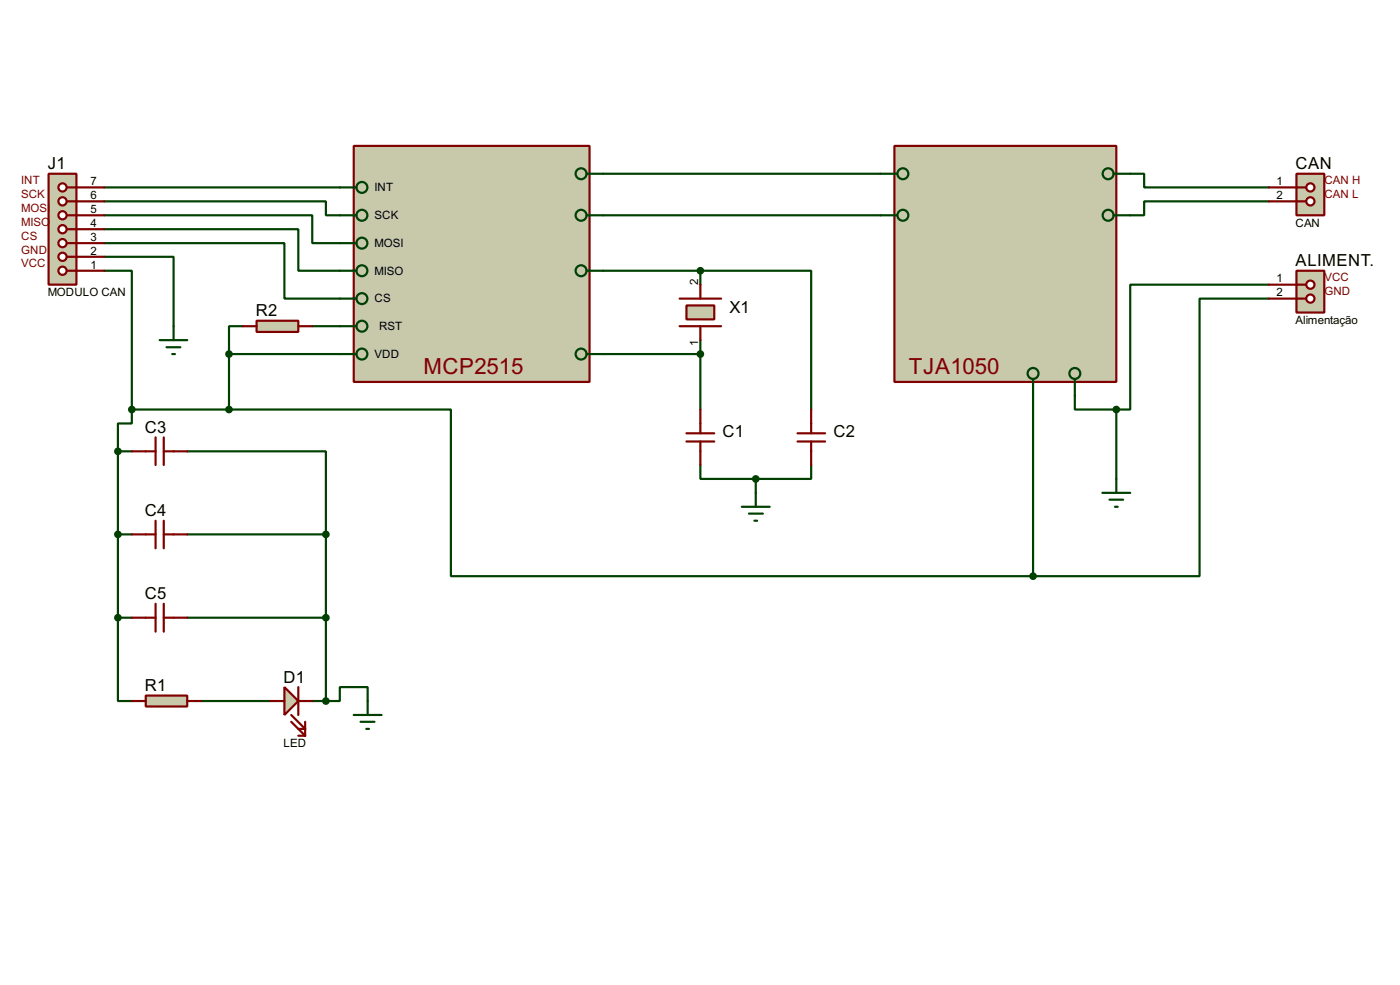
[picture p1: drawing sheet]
<svg xmlns="http://www.w3.org/2000/svg" width="256mm" height="180mm" viewBox="0 0 256 180" stroke-linecap="round" stroke-linejoin="round" font-family="sans-serif">
<g fill="none" stroke="#004000" stroke-width=".4">
<path d="M19.1 36.9h40.6v2.5h2.6M19.1 39.4h38.1v5.1h5.1M19.1 34.3h43.2M110.5 31.8h50.8M110.5 39.4h50.8M207.1 31.8h2.5v2.5h22.9M232.5 36.9h-22.9v2.5h-2.5M19.1 42h35.6v7.6h7.6M19.1 44.5h33v10.2h10.2M19.1 47h12.7v12.7M19.1 49.6h5.1v25.4M44.5 59.7h-2.5v5.1"/>
<path d="M57.2 59.7h5.1M110.5 49.6h17.8M128.3 49.6h20.3v25.4M128.3 49.6v2.5M232.5 54.7h-12.7v50.8h-30.5M232.5 52.1h-25.4v22.9h-2.6M24.2 75v2.5h-2.6v5.1M24.2 75h17.8M42 75h40.6v30.5h106.7M42 64.8h20.3M42 64.8v10.2M110.5 64.8h17.8"/>
<path d="M128.3 62.3v12.7M189.3 72.4v33.1M196.9 72.4v2.6h7.6M204.5 75v12.7M21.6 82.6h2.6M21.6 82.6v30.5M21.6 97.8h2.6M34.3 82.6h25.4v15.2M34.3 97.8h25.4M59.7 97.8v30.5M128.3 85.1v2.6h10.2M138.5 87.7v2.5"/>
<path d="M148.6 85.1v2.6h-10.1M21.6 113.1v15.2h2.6M21.6 113.1h2.6M34.3 113.1h25.4M36.9 128.3h12.7M57.2 128.3h2.5M59.7 128.3h2.6v-2.5h5.1v2.5"/>
</g>
<path d="M64.8 26.7h43.2v43.2h-43.2z" fill="#c8c8aa" stroke="#800000" stroke-width=".4"/>
<g fill="none" stroke="#004000" stroke-width=".4">
<path d="M62.3 39.4h3M62.3 34.3h3M107.5 31.8h3M107.5 39.4h3M62.3 49.6h3M62.3 44.5h3M62.3 54.7h3M62.3 59.7h3M107.5 49.6h3M62.3 64.8h3M107.5 64.8h3"/>
<circle cx="66.3" cy="39.4" r="1"/>
<circle cx="66.3" cy="34.3" r="1"/>
<circle cx="106.4" cy="31.8" r="1"/>
<circle cx="106.4" cy="39.4" r="1"/>
<circle cx="66.3" cy="44.5" r="1"/>
<circle cx="66.3" cy="49.6" r="1"/>
<circle cx="66.3" cy="54.7" r="1"/>
<circle cx="66.3" cy="59.7" r="1"/>
<circle cx="106.4" cy="49.6" r="1"/>
<circle cx="66.3" cy="64.8" r="1"/>
<circle cx="106.4" cy="64.8" r="1"/>
</g>
<path d="M163.9 26.7h40.6v43.2h-40.6z" fill="#c8c8aa" stroke="#800000" stroke-width=".4"/>
<g fill="none" stroke="#004000" stroke-width=".4">
<path d="M161.3 31.8h3.1M161.3 39.4h3.1M204 31.8h3.1M204 39.4h3.1M189.3 69.4v3M196.9 69.4v3"/>
<circle cx="165.4" cy="31.8" r="1"/>
<circle cx="165.4" cy="39.4" r="1"/>
<circle cx="203" cy="39.4" r="1"/>
<circle cx="203" cy="31.8" r="1"/>
<circle cx="189.2" cy="68.4" r="1"/>
<circle cx="196.9" cy="68.4" r="1"/>
</g>
<path d="M124.5 59.7h7.6M124.5 54.7h7.6" fill="none" stroke="#800000" stroke-width=".4"/>
<path d="M125.8 55.9h5.1v2.6h-5.1z" fill="#c8c8aa" stroke="#800000" stroke-width=".4"/>
<path d="M128.3 52.1v2.6M128.3 59.7v2.6M125.8 79.3h5.1M128.3 75v4.3M146.1 79.3h5.1M148.6 75v4.3M125.8 80.8h5.1M128.3 80.8v4.3M146.1 80.8h5.1M148.6 80.8v4.3" fill="none" stroke="#800000" stroke-width=".4"/>
<g fill="#004000" stroke="#004000" stroke-width=".4">
<circle cx="128.3" cy="49.6" r=".5"/>
<circle cx="128.3" cy="64.8" r=".5"/>
<circle cx="138.4" cy="87.7" r=".5"/>
</g>
<path d="M135.9 92.8h5.1M137.2 94h2.6M138.2 95.3h.5M138.5 90.2v2.6" fill="none" stroke="#004000" stroke-width=".4"/>
<path d="M8.9 31.8h5.1v20.3h-5.1z" fill="#c8c8aa" stroke="#800000" stroke-width=".4"/>
<path d="M12.2 49.6h1.8" fill="none" stroke="#800000" stroke-width=".4"/>
<circle cx="11.4" cy="49.6" r=".75" fill="#feffff" stroke="#800000" stroke-width=".4"/>
<path d="M12.2 47h1.8" fill="none" stroke="#800000" stroke-width=".4"/>
<circle cx="11.4" cy="47" r=".75" fill="#feffff" stroke="#800000" stroke-width=".4"/>
<path d="M12.2 44.5h1.8" fill="none" stroke="#800000" stroke-width=".4"/>
<circle cx="11.4" cy="44.5" r=".75" fill="#feffff" stroke="#800000" stroke-width=".4"/>
<path d="M12.2 42h1.8" fill="none" stroke="#800000" stroke-width=".4"/>
<circle cx="11.4" cy="42" r=".75" fill="#feffff" stroke="#800000" stroke-width=".4"/>
<path d="M12.2 39.4h1.8" fill="none" stroke="#800000" stroke-width=".4"/>
<circle cx="11.4" cy="39.4" r=".75" fill="#feffff" stroke="#800000" stroke-width=".4"/>
<path d="M12.2 36.9h1.8" fill="none" stroke="#800000" stroke-width=".4"/>
<circle cx="11.4" cy="36.9" r=".75" fill="#feffff" stroke="#800000" stroke-width=".4"/>
<path d="M12.2 34.3h1.8" fill="none" stroke="#800000" stroke-width=".4"/>
<circle cx="11.4" cy="34.3" r=".75" fill="#feffff" stroke="#800000" stroke-width=".4"/>
<g fill="none" stroke="#800000" stroke-width=".4">
<path d="M14 39.4h5.1M14 36.9h5.1M14 34.3h5.1M14 49.6h5.1M14 47h5.1M14 44.5h5.1M14 42h5.1M24.2 82.6h4.3M24.2 97.8h4.3M28.5 80.1v5M28.5 95.3v5.1M30 80.1v5"/>
<path d="M30 95.3v5.1M30 82.6h4.3M30 97.8h4.3M24.2 113.1h4.3M28.5 110.5v5.1M30 110.5v5.1M30 113.1h4.3"/>
</g>
<path d="M26.7 127.3h7.6v2h-7.6z" fill="#c8c8aa" stroke="#800000" stroke-width=".4"/>
<path d="M24.2 128.3h2.5M34.3 128.3h2.6" fill="none" stroke="#800000" stroke-width=".4"/>
<path d="M52.1 125.8l2.6 2.5-2.6 2.6z" fill="#c8c8aa" stroke="#800000" stroke-width=".4"/>
<path d="M49.6 128.3h2.5M53.4 130.9l2.5 2.5h-1.2M53.4 132.1l2.5 2.6M54.7 125.8v5.1M54.7 134.7h1.2M54.7 128.3h2.5M55.9 132.1v2.6" fill="none" stroke="#800000" stroke-width=".4"/>
<g fill="#004000" stroke="#004000" stroke-width=".4">
<circle cx="21.6" cy="82.6" r=".5"/>
<circle cx="21.6" cy="97.8" r=".5"/>
<circle cx="21.6" cy="113.1" r=".5"/>
<circle cx="59.7" cy="113.1" r=".5"/>
<circle cx="59.7" cy="97.8" r=".5"/>
</g>
<path d="M31.8 59.7v2.6M29.3 62.3h5M30.5 63.6h2.6M31.6 64.8h.5" fill="none" stroke="#004000" stroke-width=".4"/>
<path d="M47 58.7h7.7v2.1h-7.7z" fill="#c8c8aa" stroke="#800000" stroke-width=".4"/>
<path d="M44.5 59.7h2.5M54.7 59.7h2.5" fill="none" stroke="#800000" stroke-width=".4"/>
<g fill="#004000" stroke="#004000" stroke-width=".4">
<circle cx="24.1" cy="75" r=".5"/>
<circle cx="59.7" cy="128.3" r=".5"/>
<circle cx="41.9" cy="64.8" r=".5"/>
<circle cx="41.9" cy="75" r=".5"/>
</g>
<path d="M202 90.2h5.1M203.3 91.5h2.5M204.3 92.8h.5M204.5 87.7v2.5M64.8 130.9h5.1M66.1 132.1h2.5M67.1 133.4h.5M67.4 128.3v2.6" fill="none" stroke="#004000" stroke-width=".4"/>
<path d="M237.5 31.8h5.1v7.6h-5.1z" fill="#c8c8aa" stroke="#800000" stroke-width=".4"/>
<path d="M237.5 34.3h1.8" fill="none" stroke="#800000" stroke-width=".4"/>
<circle cx="240" cy="34.3" r=".75" fill="#feffff" stroke="#800000" stroke-width=".4"/>
<path d="M237.5 36.9h1.8" fill="none" stroke="#800000" stroke-width=".4"/>
<circle cx="240" cy="36.9" r=".75" fill="#feffff" stroke="#800000" stroke-width=".4"/>
<path d="M232.5 34.3h5M232.5 36.9h5" fill="none" stroke="#800000" stroke-width=".4"/>
<path d="M237.5 49.6h5.1v7.6h-5.1z" fill="#c8c8aa" stroke="#800000" stroke-width=".4"/>
<path d="M237.5 52.1h1.8" fill="none" stroke="#800000" stroke-width=".4"/>
<circle cx="240" cy="52.1" r=".75" fill="#feffff" stroke="#800000" stroke-width=".4"/>
<path d="M237.5 54.7h1.8" fill="none" stroke="#800000" stroke-width=".4"/>
<circle cx="240" cy="54.7" r=".75" fill="#feffff" stroke="#800000" stroke-width=".4"/>
<path d="M232.5 52.1h5M232.5 54.7h5" fill="none" stroke="#800000" stroke-width=".4"/>
<g fill="#004000" stroke="#004000" stroke-width=".4">
<circle cx="189.2" cy="105.5" r=".5"/>
<circle cx="204.5" cy="75" r=".5"/>
</g>
<g font-size="4.6" fill="#800000">
<text x="77.6" y="68.4">MCP2515</text>
<text x="166.5" y="68.4">TJA1050</text>
</g>
<g font-size="3.4">
<text x="8.8" y="31">J1</text>
<text x="237.4" y="31">CAN</text>
<text x="237.4" y="48.7">ALIMENT.</text>
<text x="46.9" y="57.9">R2</text>
<text x="133.7" y="57.2">X1</text>
<text x="26.6" y="79.3">C3</text>
<text x="132.4" y="80.1">C1</text>
<text x="152.7" y="80.1">C2</text>
<text x="26.6" y="94.5">C4</text>
<text x="26.6" y="109.7">C5</text>
<text x="52" y="125">D1</text>
<text x="26.6" y="126.5">R1</text>
</g>
<g font-size="2.4" fill="#800000">
<text x="3.9" y="33.7">INT</text>
<text x="242.6" y="33.7">CAN H</text>
<text x="3.9" y="36.2">SCK</text>
<text x="3.9" y="38.8">MOSI</text>
<text x="3.9" y="41.3">MISO</text>
<text x="242.6" y="36.2">CAN L</text>
<text x="3.9" y="43.9">CS</text>
<text x="3.9" y="46.4">GND</text>
<text x="3.9" y="48.9">VCC</text>
<text x="242.6" y="51.5">VCC</text>
<text x="242.6" y="54">GND</text>
</g>
<g font-size="2.4">
<text x="16.6" y="33.9">7</text>
<text x="68.6" y="35">INT</text>
<text x="233.9" y="33.9">1</text>
<text x="16.6" y="41.6">4</text>
<text x="16.6" y="39">5</text>
<text x="16.6" y="36.5">6</text>
<text x="68.6" y="40.1">SCK</text>
<text x="233.9" y="36.5">2</text>
<text x="237.3" y="41.5">CAN</text>
<text x="16.6" y="46.6">2</text>
<text x="16.6" y="44.1">3</text>
<text x="68.6" y="45.2">MOSI</text>
<text x="16.6" y="49.2">1</text>
<text x="68.6" y="50.3">MISO</text>
<text x="127.9" y="52.1" transform="rotate(-90 127.9 52.1)">2</text>
<text x="233.9" y="51.7">1</text>
<text x="8.7" y="54.2">MODULO CAN</text>
<text x="68.6" y="55.4">CS</text>
<text x="233.9" y="54.3">2</text>
<text x="237.3" y="59.3">Alimentação</text>
<text x="68.6" y="65.5">VDD</text>
<text x="69.4" y="60.4">RST</text>
<text x="127.9" y="63.4" transform="rotate(-90 127.9 63.4)">1</text>
<text x="51.9" y="136.8">LED</text>
</g>
</svg>
